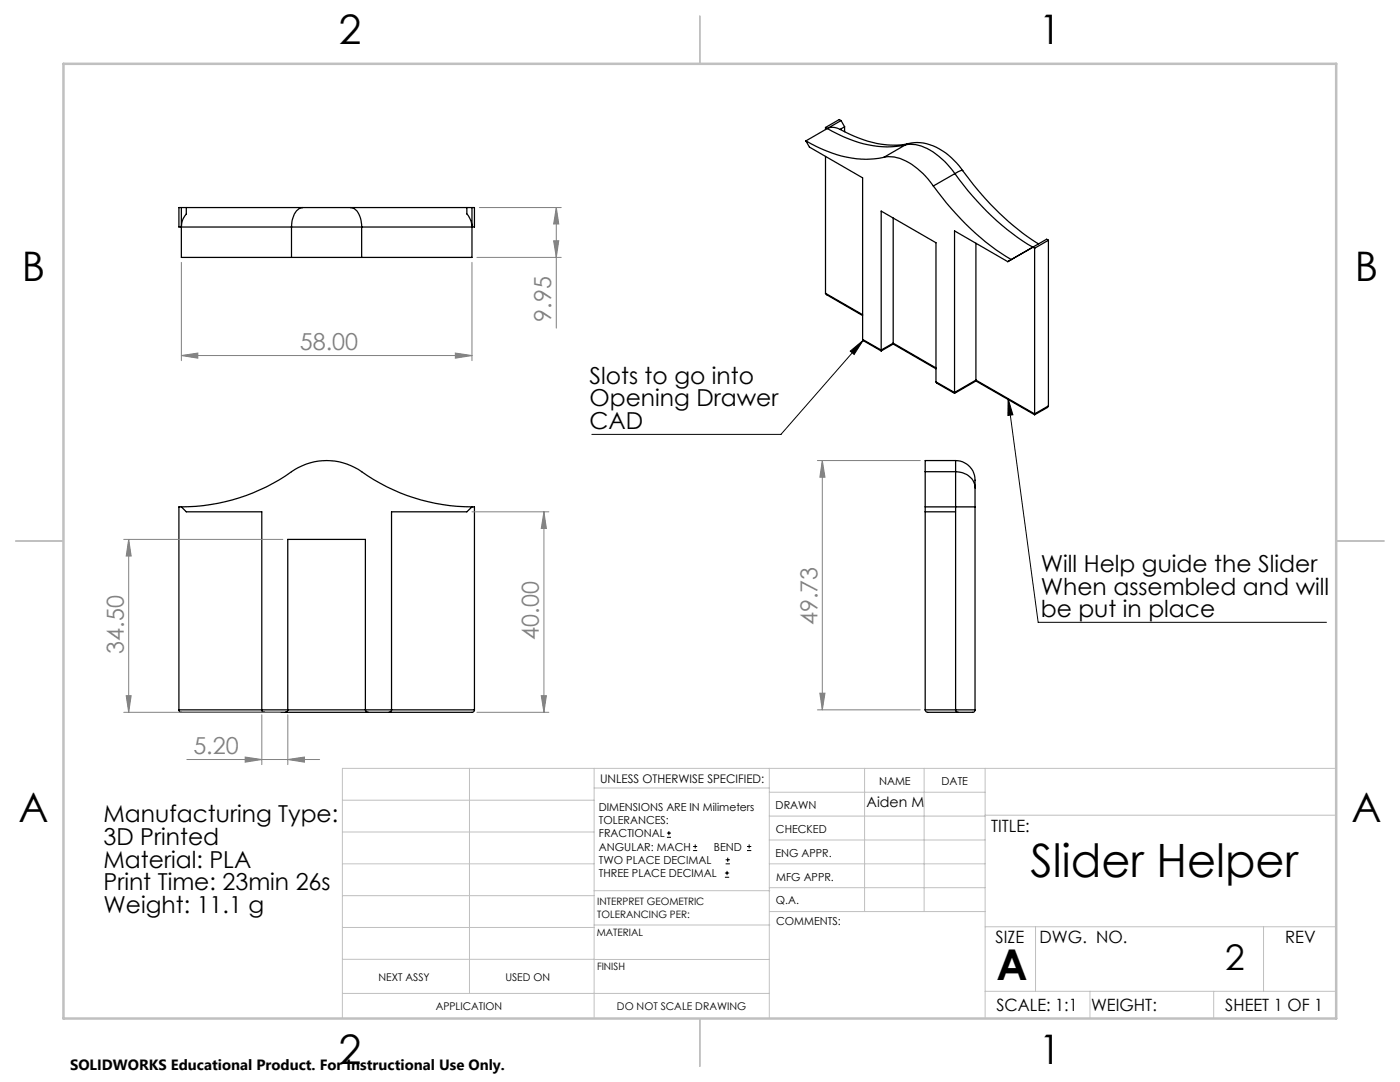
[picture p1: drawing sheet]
<svg xmlns="http://www.w3.org/2000/svg" width="279mm" height="216mm" viewBox="0 0 279 216" stroke-linecap="round" stroke-linejoin="round" font-family="sans-serif">
<g fill="none" stroke="#000" stroke-width=".25">
<path d="M160.8 28.1a22.3 22.3 0 0 0 14.7 3.5l.9-.2M160.8 28.1l.7 1.3 10.7 6.1v32.2M164.7 25.4v.5M164.7 31.2v27.3M164.7 25.4l.4 .2M165.1 25.6a22.4 22.4 0 0 0 14.7 3.5l.9-.2M165.1 25.6a2.66 2.66 0 0 1 2.6 .2M165.1 25.6l-4.3 2.5M167.7 25.8a20.7 20.7 0 0 0 13.3 2.9l.3-.1M167.9 24.1l-2.8 1.5M167.9 24.1l.7 1.2M167.9 24.1l-.4-.3-2.8 1.6"/>
<path d="M168.6 25.3l-.9 .5M168.6 25.3v1M176.4 31.4a7.9 7.9 0 0 1 6.7 2.3l1.6 1.5 1.6 1.9M180.7 28.9a7.9 7.9 0 0 1 6.7 2.3l1.6 1.5 1.6 1.9M180.7 28.9l-4.3 2.5M181.3 28.6a9.8 9.8 0 0 1 9.1 3.4l1.7 2M181.3 28.6l-.6 .3M186.3 37.1a52.4 52.4 0 0 0 15.5 14.7l-.7 .4M190.6 34.6a51.3 51.3 0 0 0 15.5 14.7M190.6 34.6l-4.3 2.5M192.1 34a54.4 54.4 0 0 0 15.2 14.6M192.1 34a2.14 2.14 0 0 0-1.5 .6"/>
<path d="M36.2 45.3h22M36.2 41.4v10h22M37.2 41.4v1.3a3.8 3.8 0 0 0-1 2.6M37.2 41.4h23.2M37.2 41.4h-1.5v3.9h.5M58.2 45.3h14M58.2 51.4h14M58.2 45.3v6.1M60.4 41.4h9.5M60.4 41.4a2.47 2.47 0 0 0-1.9 2.1l-.3 1.8M69.9 41.4a2.61 2.61 0 0 1 2.1 2.5l.2 1.4M69.9 41.4h23.3"/>
<path d="M72.2 45.3h22M72.2 45.3v6.1M93.2 41.4v1.3l.7 1.1 .3 1.5M93.2 41.4h1.5v3.9h-.5M94.2 41.4v10h-22M164.7 58.5l.3 .3 7.2 4.2M164.7 58.5l7.5 4.3M178.3 43.5v25M194.8 48.5v27.3M201.1 52.2l-10.6-6.1v32.2M206.1 49.3l-.7 .4M206.1 49.3l.4 .2"/>
<path d="M206.5 49.5v33.1M209.2 47.9l-.3-.2-7.8 4.5M209.2 47.9l-2.7 1.6M209.2 47.9v33.1M172.2 67.7l.1 .3 3.6 2M172.2 67.7l3.7 2.1M175.9 69.8v.2M175.9 69.8v-27.7l10.9 6.3v27.8M178.3 68.5v.2M178.3 68.7l8.5 4.9M178.3 68.7l-2.4 1.3M178.3 68.5l-2.4 1.3"/>
<path d="M178.3 68.5l8.5 4.9M186.8 76.2l.2 .3 3.5 2M186.8 76.2l3.7 2.1M190.5 78.3v.2M194.8 75.8v.2M194.8 76l11.7 6.8M194.8 76l-4.3 2.5M194.8 75.8l11.7 6.8M194.8 75.8l-4.3 2.5M184.6 94.1v7M184.6 94.1h6.1M190.7 91.9a4 4 0 0 1 3.9 4.7v.7"/>
<path d="M190.7 94.1v47.6l.2 .4h.3M190.7 94.1a3.6 3.6 0 0 1 3.9 3.2M190.7 91.9h-6.1v2.2M190.7 91.9v2.2M194.6 97.3v3.8M206.5 82.6v.2M209.2 81l-.2 .3-2.5 1.5M209.2 81l-2.7 1.6M36.2 101.1a38.4 38.4 0 0 0 22.7-7.4 12.4 12.4 0 0 1 14.5 1.3 38.2 38.2 0 0 0 20.8 6.1M36.2 101.1l1 1h15v39.6l.3 .4h.2M36.2 101.1h-.5v40.5M94.2 101.1l-1 1h-15.1v39.6l-.2 .4h-.3"/>
<path d="M94.2 101.1h.5v40.5M184.6 102.1h6.1M184.6 101.1h10M184.6 101.1v40.5M194.6 101.1v40.5M35.7 141.6l.1 .3 .3 .2h58.2l.3-.2 .1-.3M35.7 141.6h59M56.9 142.1h.3l.2-.4v-34.1h15.5v34l.3 .5h.2M184.6 141.6l.2 .4 .3 .1h9.1l.3-.2 .1-.3M184.6 141.6h10"/>
</g>
<g fill="none" stroke="#000" stroke-width=".2">
<path d="M169.7 70.1l2.6-2.2-1.8 2.8zM172.3 67.9l-16.4 18.8h-37.8M201.2 79.6l.9 3.2-.9 .1zM201.2 79.6l6 44.6h57.5M133.1 167.1h.8M133.1 166.2h.8M133.5 165.8v.9M138.3 169.7h.8M138.3 168.9h.8M138.7 168.5v.8M144.7 175h.8M144.7 174.2h.8"/>
<path d="M144.8 172.4h.9M144.8 171.6h.9M145.1 173.8v.8M145.2 171.1v.9M149.1 169.7h.8M149.1 168.9h.8M149.5 168.5v.8"/>
</g>
<g fill="none" stroke="#808080" stroke-width=".2">
<path d="M36.2 52.4v19.6M94.2 52.4v19.6M95.2 51.4h16.8M95.7 41.4h16.3M110.5 48h1l-.5 3.4zM111 41.4l.5 3.3h-1zM111 41.4v24.1M36.2 70.9l3.3-.5v1.1zM36.2 70.9h58M90.9 70.4l3.3 .5-3.3 .6zM163.1 91.9h20.6M164.1 91.9l.5 3.3h-1z"/>
<path d="M164.1 91.9v49.7M24.7 107.6h31.7M25.7 107.6l.5 3.3h-1zM25.7 107.6v34.5M94.2 102.1h15.3M108.5 102.1l.5 3.3h-1zM108.5 102.1v40M25.2 138.8h1l-.5 3.3zM108 138.8h1l-.5 3.3zM163.6 138.3h1l-.5 3.3zM24.7 142.1h31.3M37.3 151.6h26.5"/>
<path d="M48.9 151.1l3.3 .5-3.3 .5zM52.2 142.6v10M57.4 151.6l3.3-.5v1zM57.4 142.6v10M95.2 142.1h14.3M163.1 141.6h20.6"/>
</g>
<g fill="none" stroke="#c0c0c0" stroke-width=".2">
<path d="M68.3 159.7h50.3M93.7 153.3v44.9M118.6 153.3v49.9M118.6 157.2h34.9M153.5 153.3v49.9M153.5 158.1h43.1M172.5 153.3v28.6M184.4 153.3v28.6M196.6 153.3v49.9M266.7 153.3h-198.4v49.9M68.3 178.7h50.3M68.3 172.4h50.3"/>
<path d="M68.3 166h50.3M118.6 177.7h35M153.5 167.6h43.1M153.5 162.8h43.1M153.5 172.4h43.1M153.5 177.1h43.1M196.6 162.7h70.1M68.3 198.2h85.2M68.3 191.4l85.2 .1M68.3 185.1h50.3M118.6 184.6h35M153.6 181.9h43"/>
<path d="M196.6 197.8h70.1M196.6 184.9h70.1M206.7 184.9v12.9M217.5 197.8v5.4M242.2 197.8v5.4M252.2 184.9v12.9"/>
</g>
<path d="M139.7 3.2v9.5M3.1 107.9h9.6M266.7 107.9h9.5M139.7 203.2v9.6" fill="none" stroke="#c0c0c0" stroke-width=".25"/>
<path d="M12.7 12.7h254v190.5h-254z" fill="none" stroke="#c0c0c0" stroke-width=".5"/>
<path d="M201.2 79.6l.9 3.2-.9 .1zM169.7 70.1l2.6-2.2-1.8 2.8z" fill="#000"/>
<g fill="#808080">
<path d="M48.9 151.1l3.3 .5-3.3 .5zM57.4 151.6l3.3-.5v1z"/>
<path d="M36.2 70.9l3.3-.5v1.1zM90.9 70.4l3.3 .5-3.3 .6z"/>
<path d="M110.5 48h1l-.5 3.4zM111 41.4l.5 3.3h-1z"/>
<path d="M108 138.8h1l-.5 3.3zM108.5 102.1l.5 3.3h-1z"/>
<path d="M164.1 91.9l.5 3.3h-1zM163.6 138.3h1l-.5 3.3z"/>
<path d="M25.7 107.6l.5 3.3h-1zM25.2 138.8h1l-.5 3.3z"/>
</g>
<text font-size="9.2" x="205.7" y="175.1">Slider Helper</text>
<text font-size="8.5" x="198.9" y="195.5">A</text>
<g font-size="8.1">
<text x="67.6" y="8.9">2</text>
<text x="207.3" y="8.9">1</text>
<text x="4.4" y="56.2">B</text>
<text x="270.4" y="56.2">B</text>
<text x="3.7" y="164.1">A</text>
<text x="269.7" y="164.1">A</text>
<text x="67.6" y="212.4">2</text>
<text x="207.3" y="212.4">1</text>
</g>
<text font-size="7.1" x="244.5" y="193.5">2</text>
<g font-size="4.7" fill="#808080">
<text x="110" y="64.2" transform="rotate(-90 110 64.2)">9.95</text>
<text x="59.9" y="69.9">58.00</text>
<text x="163.1" y="124.7" transform="rotate(-90 163.1 124.7)">49.73</text>
<text x="24.7" y="130.4" transform="rotate(-90 24.7 130.4)">34.50</text>
<text x="107.5" y="127.6" transform="rotate(-90 107.5 127.6)">40.00</text>
<text x="38.6" y="150.5">5.20</text>
</g>
<g font-size="4.7">
<text x="117.7" y="76.6">Slots to go into</text>
<text x="117.7" y="81.1">Opening Drawer</text>
<text x="117.7" y="85.6">CAD</text>
<text x="207.7" y="114.1">Will Help guide the Slider</text>
<text x="207.7" y="118.6">When assembled and will</text>
<text x="207.7" y="123.2">be put in place</text>
<text x="20.7" y="164.1">Manufacturing Type:</text>
<text x="20.7" y="168.6">3D Printed</text>
<text x="20.7" y="173.1">Material: PLA</text>
<text x="20.7" y="177.7">Print Time: 23min 26s</text>
<text x="20.7" y="182.2">Weight: 11.1 g</text>
</g>
<g font-size="3.4">
<text x="197.8" y="166">TITLE:</text>
<text x="198.7" y="188.1">SIZE</text>
<text x="207.5" y="188.1">DWG. NO.</text>
<text x="256.5" y="188.2">REV</text>
<text x="198.8" y="201.7">SCALE: 1:1</text>
<text x="217.7" y="201.8">WEIGHT:</text>
<text x="244.5" y="201.7">SHEET 1 OF 1</text>
</g>
<text font-size="3" x="14" y="213.5">SOLIDWORKS Educational Product. For Instructional Use Only.</text>
<text font-size="2.8" x="173" y="161.1">Aiden M</text>
<text font-size="2.4" x="119.8" y="156.2">UNLESS OTHERWISE SPECIFIED:</text>
<g font-size="2.2">
<text x="119.5" y="161.8">DIMENSIONS ARE IN Milimeters</text>
<text x="154.8" y="161.4">DRAWN</text>
<text x="175.4" y="156.6">NAME</text>
<text x="187.9" y="156.7">DATE</text>
<text x="119.5" y="164.4">TOLERANCES:</text>
<text x="119.5" y="167.1">FRACTIONAL</text>
<text x="154.9" y="166.3">CHECKED</text>
<text x="119.5" y="169.7">ANGULAR: MACH</text>
<text x="119.5" y="172.4">TWO PLACE DECIMAL</text>
<text x="142.5" y="169.7">BEND</text>
<text x="154.8" y="170.9">ENG APPR.</text>
<text x="119.5" y="175">THREE PLACE DECIMAL</text>
<text x="154.9" y="175.7">MFG APPR.</text>
<text x="154.9" y="180.4">Q.A.</text>
<text x="154.9" y="184.6">COMMENTS:</text>
</g>
<g font-size="2.1">
<text x="75.5" y="195.7">NEXT ASSY</text>
<text x="100.9" y="195.7">USED ON</text>
<text x="86.9" y="201.5">APPLICATION</text>
<text x="123.1" y="201.6">DO NOT SCALE DRAWING</text>
</g>
<g font-size="2">
<text x="119.2" y="180.6">INTERPRET GEOMETRIC</text>
<text x="119.2" y="183.1">TOLERANCING PER:</text>
<text x="119.1" y="186.7">MATERIAL</text>
<text x="119.1" y="193.5">FINISH</text>
</g>
</svg>
